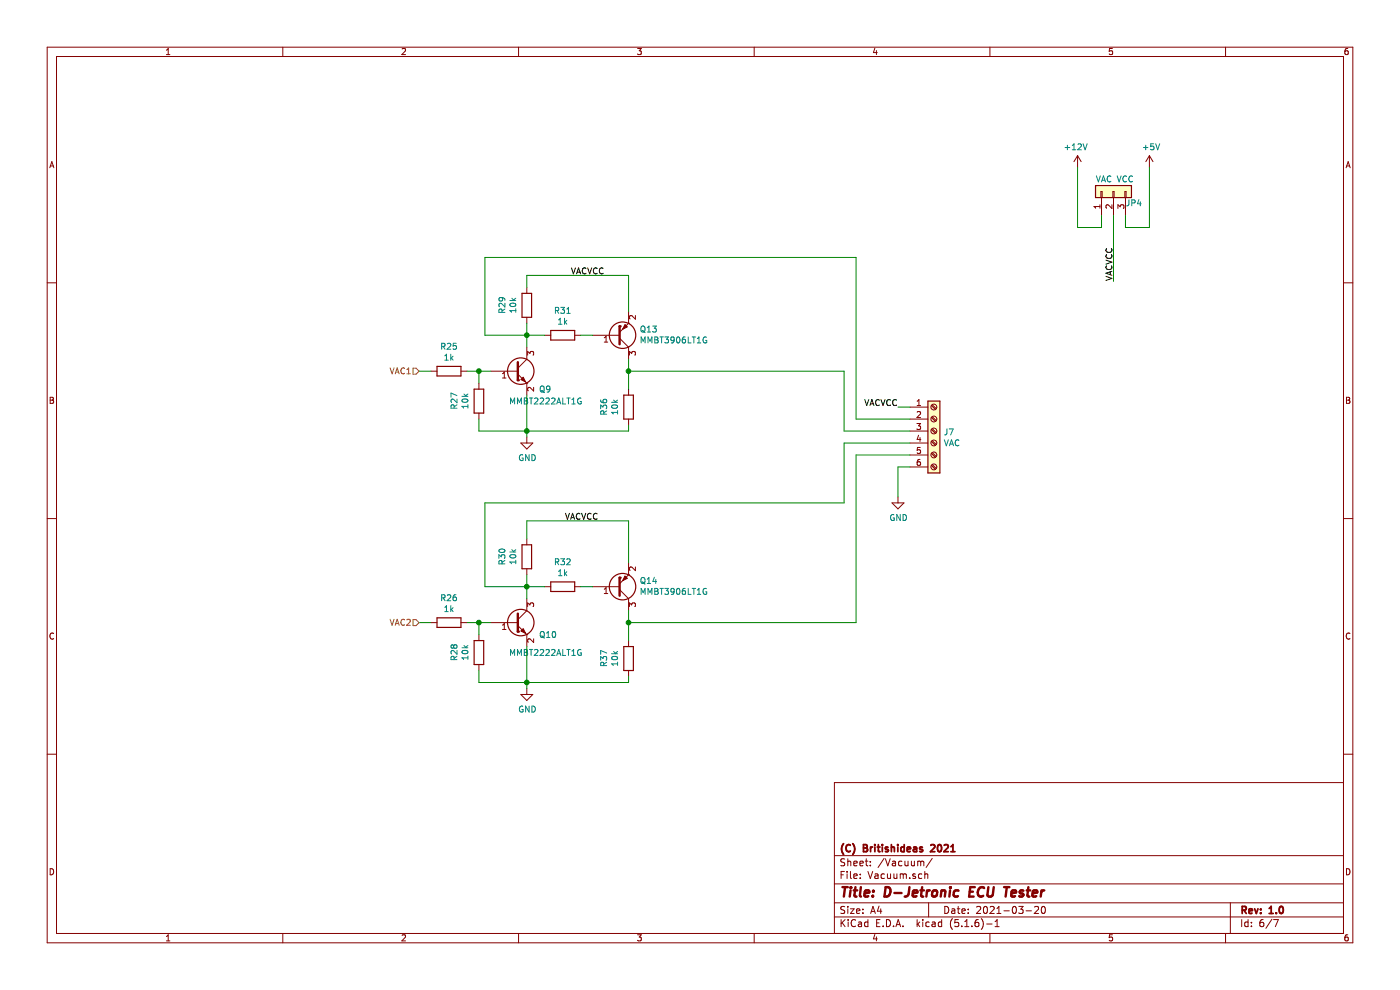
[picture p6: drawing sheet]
EESchema Schematic File Version 4
EELAYER 30 0
EELAYER END
$Descr A4 11693 8268
encoding utf-8
Sheet 6 7
Title "D-Jetronic ECU Tester"
Date "2021-03-20"
Rev "1.0"
Comp "(C) Britishideas 2021"
Comment1 ""
Comment2 ""
Comment3 ""
Comment4 ""
$EndDescr
Text HLabel 3500 3100 0    50   Input ~ 0
VAC1
$Comp
L Device:R R?
U 1 1
P 3750 3100
AR Path="/604BF505/604F6EDA" Ref="R?"  Part="1" 
AR Path="/604F15FC/604F6EDA" Ref="R25"  Part="1" 
F 0 "R25" V 3543 3100 50  0000 C CNN
F 1 "1k" V 3634 3100 50  0000 C CNN
F 2 "Resistor_SMD:R_0805_2012Metric" V 3680 3100 50  0001 C CNN
F 3 "~" H 3750 3100 50  0001 C CNN
	1    3750 3100
	0    1    1    0   
$EndComp
$Comp
L power:GND #PWR?
U 1 1
P 4400 3650
AR Path="/604F6EE6" Ref="#PWR?"  Part="1" 
AR Path="/604BF505/604F6EE6" Ref="#PWR?"  Part="1" 
AR Path="/604F15FC/604F6EE6" Ref="#PWR045"  Part="1" 
F 0 "#PWR045" H 4400 3400 50  0001 C CNN
F 1 "GND" H 4405 3477 50  0000 C CNN
F 2 "" H 4400 3650 50  0001 C CNN
F 3 "" H 4400 3650 50  0001 C CNN
	1    4400 3650
	1    0    0    -1  
$EndComp
Wire Wire Line
	3500 3100 3600 3100
$Comp
L Transistor_BJT:MMBT3904 Q?
U 1 1
P 4300 3100
AR Path="/604BF505/604F6EEE" Ref="Q?"  Part="1" 
AR Path="/604F15FC/604F6EEE" Ref="Q9"  Part="1" 
F 0 "Q9" H 4500 2950 50  0000 L CNN
F 1 "MMBT2222ALT1G" H 4250 2850 50  0000 L CNN
F 2 "Package_TO_SOT_SMD:SOT-23" H 4500 3025 50  0001 L CIN
F 3 "https://www.fairchildsemi.com/datasheets/2N/2N3904.pdf" H 4300 3100 50  0001 L CNN
F 4 "MMBT2222ALT1G" H 4300 3100 50  0001 C CNN "manf#"
	1    4300 3100
	1    0    0    -1  
$EndComp
$Comp
L Device:R R?
U 1 1
P 4000 3350
AR Path="/604BF505/604F6EF4" Ref="R?"  Part="1" 
AR Path="/604F15FC/604F6EF4" Ref="R27"  Part="1" 
F 0 "R27" V 3793 3350 50  0000 C CNN
F 1 "10k" V 3884 3350 50  0000 C CNN
F 2 "Resistor_SMD:R_0805_2012Metric" V 3930 3350 50  0001 C CNN
F 3 "~" H 4000 3350 50  0001 C CNN
	1    4000 3350
	1    0    0    -1  
$EndComp
Wire Wire Line
	4400 3300 4400 3600
Wire Wire Line
	3900 3100 4000 3100
Wire Wire Line
	4000 3100 4000 3200
Connection ~ 4000 3100
Wire Wire Line
	4000 3100 4100 3100
Wire Wire Line
	4000 3500 4000 3600
Wire Wire Line
	4000 3600 4400 3600
Connection ~ 4400 3600
Wire Wire Line
	4400 3600 4400 3650
$Comp
L Device:R R?
U 1 1
P 3750 5200
AR Path="/604BF505/604F6F0F" Ref="R?"  Part="1" 
AR Path="/604F15FC/604F6F0F" Ref="R26"  Part="1" 
F 0 "R26" V 3543 5200 50  0000 C CNN
F 1 "1k" V 3634 5200 50  0000 C CNN
F 2 "Resistor_SMD:R_0805_2012Metric" V 3680 5200 50  0001 C CNN
F 3 "~" H 3750 5200 50  0001 C CNN
	1    3750 5200
	0    1    1    0   
$EndComp
$Comp
L power:GND #PWR?
U 1 1
P 4400 5750
AR Path="/604F6F1B" Ref="#PWR?"  Part="1" 
AR Path="/604BF505/604F6F1B" Ref="#PWR?"  Part="1" 
AR Path="/604F15FC/604F6F1B" Ref="#PWR046"  Part="1" 
F 0 "#PWR046" H 4400 5500 50  0001 C CNN
F 1 "GND" H 4405 5577 50  0000 C CNN
F 2 "" H 4400 5750 50  0001 C CNN
F 3 "" H 4400 5750 50  0001 C CNN
	1    4400 5750
	1    0    0    -1  
$EndComp
Wire Wire Line
	3500 5200 3600 5200
$Comp
L Transistor_BJT:MMBT3904 Q?
U 1 1
P 4300 5200
AR Path="/604BF505/604F6F23" Ref="Q?"  Part="1" 
AR Path="/604F15FC/604F6F23" Ref="Q10"  Part="1" 
F 0 "Q10" H 4500 5100 50  0000 L CNN
F 1 "MMBT2222ALT1G" H 4250 4950 50  0000 L CNN
F 2 "Package_TO_SOT_SMD:SOT-23" H 4500 5125 50  0001 L CIN
F 3 "https://www.fairchildsemi.com/datasheets/2N/2N3904.pdf" H 4300 5200 50  0001 L CNN
F 4 "MMBT2222ALT1G" H 4300 5200 50  0001 C CNN "manf#"
	1    4300 5200
	1    0    0    -1  
$EndComp
$Comp
L Device:R R?
U 1 1
P 4000 5450
AR Path="/604BF505/604F6F29" Ref="R?"  Part="1" 
AR Path="/604F15FC/604F6F29" Ref="R28"  Part="1" 
F 0 "R28" V 3793 5450 50  0000 C CNN
F 1 "10k" V 3884 5450 50  0000 C CNN
F 2 "Resistor_SMD:R_0805_2012Metric" V 3930 5450 50  0001 C CNN
F 3 "~" H 4000 5450 50  0001 C CNN
	1    4000 5450
	1    0    0    -1  
$EndComp
Wire Wire Line
	4400 5400 4400 5700
Wire Wire Line
	3900 5200 4000 5200
Wire Wire Line
	4000 5200 4000 5300
Connection ~ 4000 5200
Wire Wire Line
	4000 5200 4100 5200
Wire Wire Line
	4000 5600 4000 5700
Wire Wire Line
	4000 5700 4400 5700
Connection ~ 4400 5700
Wire Wire Line
	4400 5700 4400 5750
Text HLabel 3500 5200 0    50   Input ~ 0
VAC2
$Comp
L power:GND #PWR?
U 1 1
P 7500 4150
AR Path="/6051CD7E" Ref="#PWR?"  Part="1" 
AR Path="/604BF505/6051CD7E" Ref="#PWR?"  Part="1" 
AR Path="/604F15FC/6051CD7E" Ref="#PWR051"  Part="1" 
F 0 "#PWR051" H 7500 3900 50  0001 C CNN
F 1 "GND" H 7505 3977 50  0000 C CNN
F 2 "" H 7500 4150 50  0001 C CNN
F 3 "" H 7500 4150 50  0001 C CNN
	1    7500 4150
	1    0    0    -1  
$EndComp
Wire Wire Line
	7500 4150 7500 3900
Wire Wire Line
	7500 3900 7600 3900
$Comp
L Device:Q_PNP_BEC Q?
U 1 1
P 5150 2800
AR Path="/60469920/604A72F6" Ref="Q?"  Part="1" 
AR Path="/604F15FC/604A72F6" Ref="Q13"  Part="1" 
F 0 "Q13" H 5341 2754 50  0000 L CNN
F 1 "MMBT3906LT1G" H 5341 2845 50  0000 L CNN
F 2 "Package_TO_SOT_SMD:SOT-23" H 5350 2900 50  0001 C CNN
F 3 "~" H 5150 2800 50  0001 C CNN
F 4 "MMBT3906LT1G" H 5150 2800 50  0001 C CNN "manf#"
	1    5150 2800
	1    0    0    1   
$EndComp
$Comp
L power:+5V #PWR?
U 1 1
P 9600 1400
AR Path="/6053D995" Ref="#PWR?"  Part="1" 
AR Path="/604BF505/6053D995" Ref="#PWR?"  Part="1" 
AR Path="/604F15FC/6053D995" Ref="#PWR047"  Part="1" 
F 0 "#PWR047" H 9600 1250 50  0001 C CNN
F 1 "+5V" H 9615 1573 50  0000 C CNN
F 2 "" H 9600 1400 50  0001 C CNN
F 3 "" H 9600 1400 50  0001 C CNN
	1    9600 1400
	1    0    0    -1  
$EndComp
$Comp
L power:+12V #PWR?
U 1 1
P 9000 1400
AR Path="/6053D628" Ref="#PWR?"  Part="1" 
AR Path="/60479334/6053D628" Ref="#PWR?"  Part="1" 
AR Path="/604F15FC/6053D628" Ref="#PWR043"  Part="1" 
F 0 "#PWR043" H 9000 1250 50  0001 C CNN
F 1 "+12V" H 9015 1573 50  0000 C CNN
F 2 "" H 9000 1400 50  0001 C CNN
F 3 "" H 9000 1400 50  0001 C CNN
	1    9000 1400
	-1   0    0    -1  
$EndComp
Wire Wire Line
	9400 1900 9600 1900
Wire Wire Line
	9400 1800 9400 1900
Wire Wire Line
	9200 1900 9000 1900
Wire Wire Line
	9200 1800 9200 1900
$Comp
L Connector_Generic:Conn_01x03 JP4
U 1 1
P 9300 1600
F 0 "JP4" V 9200 1500 50  0000 R CNN
F 1 "VAC VCC" V 9400 1750 50  0000 R CNN
F 2 "Connector_PinHeader_2.54mm:PinHeader_1x03_P2.54mm_Vertical" H 9300 1600 50  0001 C CNN
F 3 "~" H 9300 1600 50  0001 C CNN
	1    9300 1600
	0    -1   -1   0   
$EndComp
$Comp
L Device:R R?
U 1 1
P 4400 2550
AR Path="/604BF505/604AE8D1" Ref="R?"  Part="1" 
AR Path="/604F15FC/604AE8D1" Ref="R29"  Part="1" 
F 0 "R29" V 4193 2550 50  0000 C CNN
F 1 "10k" V 4284 2550 50  0000 C CNN
F 2 "Resistor_SMD:R_0805_2012Metric" V 4330 2550 50  0001 C CNN
F 3 "~" H 4400 2550 50  0001 C CNN
	1    4400 2550
	1    0    0    -1  
$EndComp
Wire Wire Line
	4400 2300 5250 2300
Wire Wire Line
	5250 2300 5250 2600
Wire Wire Line
	4400 2300 4400 2400
Wire Wire Line
	9000 1400 9000 1900
Wire Wire Line
	9600 1400 9600 1900
Wire Wire Line
	9300 1800 9300 2350
Text Label 9300 2350 1    50   ~ 0
VACVCC
Text Label 5050 2300 2    50   ~ 0
VACVCC
Text Label 7500 3400 2    50   ~ 0
VACVCC
$Comp
L Connector:Screw_Terminal_01x06 J7
U 1 1
P 7800 3600
F 0 "J7" H 7880 3592 50  0000 L CNN
F 1 "VAC" H 7880 3501 50  0000 L CNN
F 2 "TerminalBlock_TE-Connectivity:TerminalBlock_TE_282834-6_1x06_P2.54mm_Horizontal" H 7800 3600 50  0001 C CNN
F 3 "~" H 7800 3600 50  0001 C CNN
F 4 "282834-6" H 7800 3600 50  0001 C CNN "manf#"
	1    7800 3600
	1    0    0    -1  
$EndComp
Wire Wire Line
	7500 3400 7600 3400
$Comp
L Device:R R?
U 1 1
P 4400 4650
AR Path="/604BF505/604C2A47" Ref="R?"  Part="1" 
AR Path="/604F15FC/604C2A47" Ref="R30"  Part="1" 
F 0 "R30" V 4193 4650 50  0000 C CNN
F 1 "10k" V 4284 4650 50  0000 C CNN
F 2 "Resistor_SMD:R_0805_2012Metric" V 4330 4650 50  0001 C CNN
F 3 "~" H 4400 4650 50  0001 C CNN
	1    4400 4650
	1    0    0    -1  
$EndComp
$Comp
L Device:Q_PNP_BEC Q?
U 1 1
P 5150 4900
AR Path="/60469920/604C38A0" Ref="Q?"  Part="1" 
AR Path="/604F15FC/604C38A0" Ref="Q14"  Part="1" 
F 0 "Q14" H 5341 4854 50  0000 L CNN
F 1 "MMBT3906LT1G" H 5341 4945 50  0000 L CNN
F 2 "Package_TO_SOT_SMD:SOT-23" H 5350 5000 50  0001 C CNN
F 3 "~" H 5150 4900 50  0001 C CNN
F 4 "MMBT3906LT1G" H 5150 4900 50  0001 C CNN "manf#"
	1    5150 4900
	1    0    0    1   
$EndComp
Wire Wire Line
	5250 4700 5250 4350
Wire Wire Line
	5250 4350 4400 4350
Wire Wire Line
	4400 4350 4400 4500
Text Label 5000 4350 2    50   ~ 0
VACVCC
Wire Wire Line
	5250 5100 5250 5200
$Comp
L Device:R R?
U 1 1
P 5250 3400
AR Path="/604BF505/604CC25E" Ref="R?"  Part="1" 
AR Path="/604F15FC/604CC25E" Ref="R36"  Part="1" 
F 0 "R36" V 5043 3400 50  0000 C CNN
F 1 "10k" V 5134 3400 50  0000 C CNN
F 2 "Resistor_SMD:R_0805_2012Metric" V 5180 3400 50  0001 C CNN
F 3 "~" H 5250 3400 50  0001 C CNN
	1    5250 3400
	1    0    0    -1  
$EndComp
Wire Wire Line
	4400 3600 5250 3600
Wire Wire Line
	5250 3600 5250 3550
$Comp
L Device:R R?
U 1 1
P 5250 5500
AR Path="/604BF505/604CE537" Ref="R?"  Part="1" 
AR Path="/604F15FC/604CE537" Ref="R37"  Part="1" 
F 0 "R37" V 5043 5500 50  0000 C CNN
F 1 "10k" V 5134 5500 50  0000 C CNN
F 2 "Resistor_SMD:R_0805_2012Metric" V 5180 5500 50  0001 C CNN
F 3 "~" H 5250 5500 50  0001 C CNN
	1    5250 5500
	1    0    0    -1  
$EndComp
Wire Wire Line
	4400 5700 5250 5700
Wire Wire Line
	5250 5700 5250 5650
Wire Wire Line
	5250 5350 5250 5200
Connection ~ 5250 5200
Wire Wire Line
	4400 4800 4400 4900
$Comp
L Device:R R?
U 1 1
P 4700 4900
AR Path="/604BF505/604D2795" Ref="R?"  Part="1" 
AR Path="/604F15FC/604D2795" Ref="R32"  Part="1" 
F 0 "R32" V 4493 4900 50  0000 C CNN
F 1 "1k" V 4584 4900 50  0000 C CNN
F 2 "Resistor_SMD:R_0805_2012Metric" V 4630 4900 50  0001 C CNN
F 3 "~" H 4700 4900 50  0001 C CNN
	1    4700 4900
	0    1    1    0   
$EndComp
Wire Wire Line
	4950 4900 4850 4900
Wire Wire Line
	4550 4900 4400 4900
Connection ~ 4400 4900
Wire Wire Line
	4400 4900 4400 5000
Wire Wire Line
	4400 4900 4050 4900
Wire Wire Line
	4050 4900 4050 4200
Wire Wire Line
	4400 2700 4400 2800
$Comp
L Device:R R?
U 1 1
P 4700 2800
AR Path="/604BF505/604D5B27" Ref="R?"  Part="1" 
AR Path="/604F15FC/604D5B27" Ref="R31"  Part="1" 
F 0 "R31" V 4493 2800 50  0000 C CNN
F 1 "1k" V 4584 2800 50  0000 C CNN
F 2 "Resistor_SMD:R_0805_2012Metric" V 4630 2800 50  0001 C CNN
F 3 "~" H 4700 2800 50  0001 C CNN
	1    4700 2800
	0    1    1    0   
$EndComp
Wire Wire Line
	4950 2800 4850 2800
Wire Wire Line
	4550 2800 4400 2800
Connection ~ 4400 2800
Wire Wire Line
	4400 2800 4400 2900
Wire Wire Line
	4400 2800 4050 2800
Wire Wire Line
	4050 2800 4050 2150
Wire Wire Line
	5250 3000 5250 3100
Connection ~ 5250 3100
Wire Wire Line
	5250 3100 5250 3250
Wire Wire Line
	7150 2150 7150 3500
Wire Wire Line
	7150 3500 7600 3500
Wire Wire Line
	4050 2150 7150 2150
Wire Wire Line
	7050 3100 7050 3600
Wire Wire Line
	7050 3600 7600 3600
Wire Wire Line
	5250 3100 7050 3100
Wire Wire Line
	7050 4200 7050 3700
Wire Wire Line
	7050 3700 7600 3700
Wire Wire Line
	4050 4200 7050 4200
Wire Wire Line
	7150 5200 7150 3800
Wire Wire Line
	7150 3800 7600 3800
Wire Wire Line
	5250 5200 7150 5200
$EndSCHEMATC
